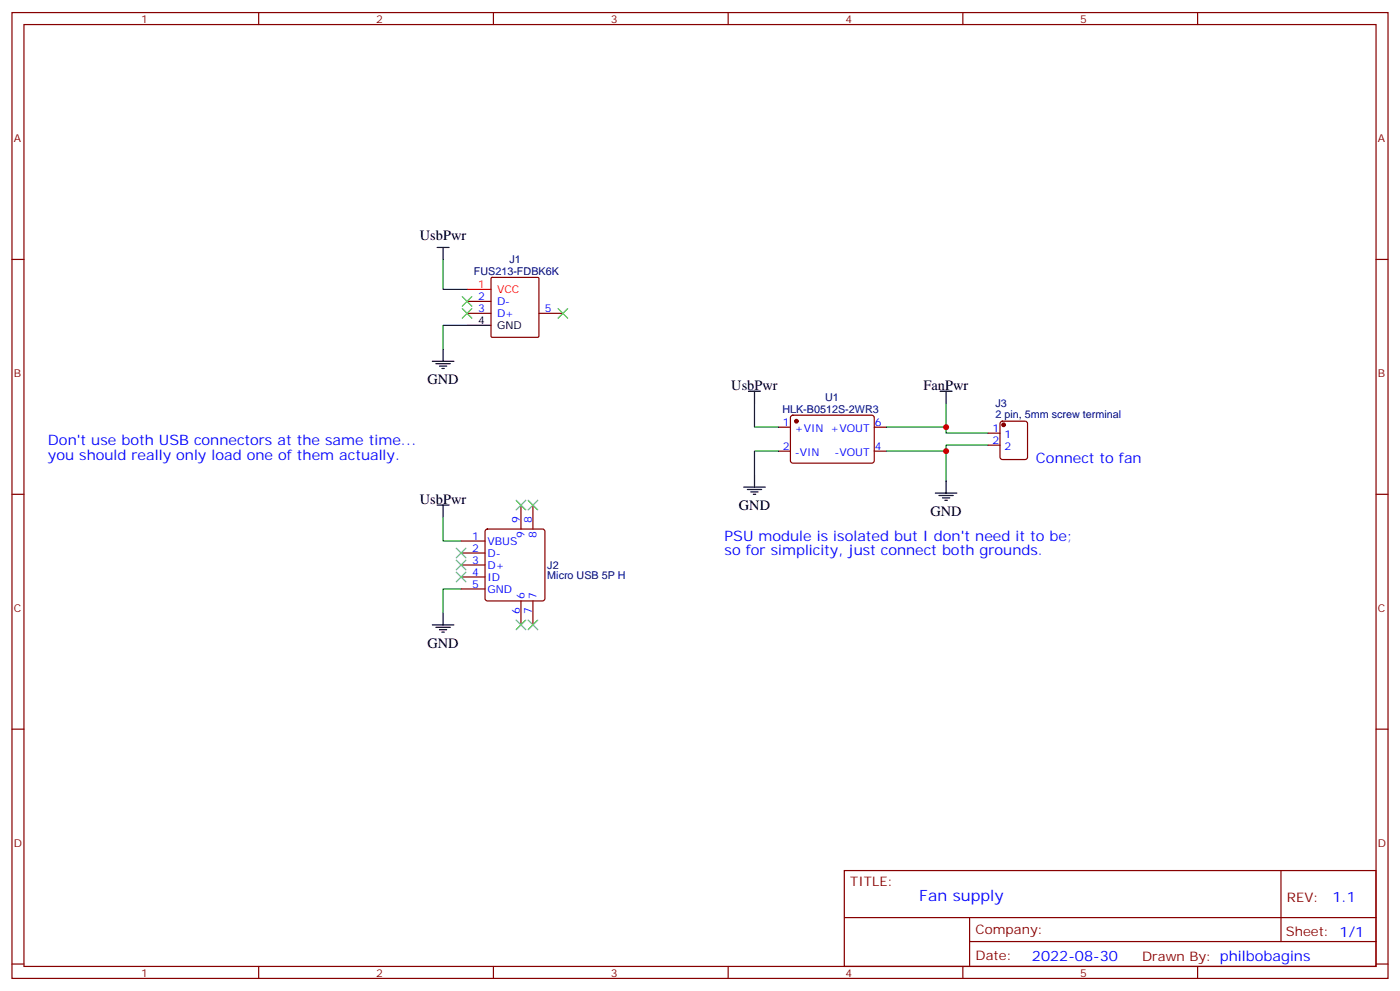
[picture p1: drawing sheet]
<svg xmlns="http://www.w3.org/2000/svg" width="412mm" height="292mm" viewBox="0 0 412 292" stroke-linecap="round" stroke-linejoin="round" font-family="sans-serif">
<g fill="none" stroke="#870000" stroke-width=".35">
<path d="M3.5 3.7h405.4v284.3h-405.4zM7.1 7.2h398.2v277.3h-398.2zM76.2 3.7v3.5M145.3 3.7v3.5M214.5 3.7v3.5M283.6 3.7v3.5M352.8 3.7v3.5M3.5 76.4h3.6M405.3 76.4h3.6M137.6 92.3h7M137.6 88.7h7M144.7 81.8l.3-.1h13.4l.3 .1v17.2l-.1 .3h-13.6l-.3-.2z"/>
<path d="M158.7 92.3h7.1M229.3 125.8h3.5M229.3 132.8h3.5M233.1 122.4l.4-.2 23.6 .1 .4 .6v13l-.7 .4h-23.5l-.5-.7v-12.7zM257.5 125.8h3.6M257.5 132.8h3.6M291 127.5h3.6M291 131.1h3.6M294.8 124.2l.5-.2h6.7l.5 .2 .2 .5v9.9l-.3 .5-.4 .2h-6.7l-.5-.2-.2-.5v-9.9zM3.5 145.5h3.6M135.8 159.3h7.1M143.1 156l.5-.2h16.2l.5 .2 .2 .5v19.7l-.2 .5-.5 .2h-16.2l-.5-.2-.2-.5v-19.7z"/>
<path d="M153.5 148.7v7.1M157 148.7v7.1M405.3 145.5h3.6M135.8 162.8h7.1M135.8 166.3h7.1M135.8 169.9h7.1M135.8 173.4h7.1M153.5 176.9v7.1M157 176.9v7.1M3.5 214.7h3.6M405.3 214.7h3.6M248.7 256.3h156.6v28.2h-156.6z"/>
<path d="M377.3 256.3v20.9M248.7 270.1h156.5M285.6 277.2h119.6M285.6 270.1v14.2M3.5 283.8h3.6M76.2 284.5v3.5M145.3 284.5v3.5M214.5 284.5v3.5M283.6 284.5v3.5M352.8 284.5v3.5M405.3 283.8h3.6"/>
</g>
<g fill="#870000" stroke="#870000" stroke-width=".35">
<circle cx="234.6" cy="124" r=".53"/>
<circle cx="295.6" cy="125.1" r=".53"/>
</g>
<path d="M130.5 76.4v8.8h7.1M137.6 95.8h-7.1v7M222.2 118.7v7.1h7.1M278.7 118.7v7.1M229.3 132.8h-7.1v7.1M261.1 125.8h17.6v1.7h12.3M278.7 132.8v8.8M291 131.1h-12.3v1.7h-17.6M130.5 152.2v7.1h5.3M135.8 173.4h-5.3v7" fill="none" stroke="#008700" stroke-width=".35"/>
<g fill="none" stroke="#000" stroke-width=".35">
<path d="M128.8 72.8h3.5M130.5 72.8v3.6M137.6 95.8h7M127.4 106.4h6.3M128.4 107.1h4.2M129.5 107.8h2.1M130.2 108.5h.7M130.5 102.8v3.6M220.5 115.2h3.5M222.2 115.2v3.5M276.9 115.2h3.6M278.7 115.2v3.5"/>
<path d="M222.2 139.9v3.5M128.8 148.7h3.5M130.5 148.7v3.5M219.1 143.4h6.3M220.1 144.1h4.3M221.2 144.8h2.1M221.9 145.5h.7M275.5 145.2h6.4M276.6 145.9h4.2M277.6 146.6h2.2M278.3 147.3h.7M278.7 141.6v3.6"/>
<path d="M127.4 184h6.3M128.4 184.7h4.2M129.5 185.4h2.1M130.2 186.1h.7M130.5 180.4v3.6"/>
</g>
<path d="M137.6 85.2h7" fill="none" stroke="#f00" stroke-width=".35"/>
<g fill="none" stroke="#3c3" stroke-width=".35">
<path d="M136.2 87.3l2.8 2.8M136.2 90.8l2.8 2.9M139 87.3l-2.8 2.8M139 90.8l-2.8 2.9M164.4 90.8l2.8 2.9M167.2 90.8l-2.8 2.9M152 147.3l2.9 2.8M154.9 147.3l-2.9 2.8M155.6 147.3l2.8 2.8M158.4 147.3l-2.8 2.8M134.4 168.5l2.8 2.8M134.4 164.9l2.8 2.8"/>
<path d="M134.4 161.4l2.8 2.8M137.2 164.9l-2.8 2.8M137.2 168.5l-2.8 2.8M137.2 161.4l-2.8 2.8M152 182.6l2.9 2.8M154.9 182.6l-2.9 2.8M155.6 182.6l2.8 2.8M158.4 182.6l-2.8 2.8"/>
</g>
<g fill="#c00">
<circle cx="278.7" cy="132.8" r=".88"/>
<circle cx="278.7" cy="125.8" r=".88"/>
</g>
<text font-size="4.6" fill="#00f" x="270.8" y="265.3">Fan supply</text>
<g font-size="4.2">
<text x="123.7" y="70.7">UsbPwr</text>
<text x="125.9" y="113.1">GND</text>
<text x="215.4" y="114.8">UsbPwr</text>
<text x="272" y="114.8">FanPwr</text>
<text x="123.7" y="148.3">UsbPwr</text>
<text x="217.7" y="150.1">GND</text>
<text x="274.1" y="151.9">GND</text>
<text x="125.9" y="190.7">GND</text>
</g>
<g font-size="4.2" fill="#00f">
<text x="14.1" y="131.1">Don't use both USB connectors at the same time...</text>
<text x="14.1" y="135.3">you should really only load one of them actually.</text>
<text x="305.2" y="136.3">Connect to fan</text>
<text x="213.4" y="159.3">PSU module is isolated but I don't need it to be;</text>
<text x="213.4" y="163.5">so for simplicity, just connect both grounds.</text>
<text x="392.5" y="265.6">1.1</text>
<text x="304" y="282.9">2022-08-30</text>
</g>
<g font-size="3.9" fill="#800">
<text x="250.5" y="260.9">TITLE:</text>
<text x="379.1" y="265.6">REV:</text>
<text x="287.4" y="275.1">Company:</text>
<text x="378.7" y="275.7">Sheet: 1/1</text>
<text x="287.4" y="282.8">Date:</text>
<text x="336.4" y="282.8">Drawn By: philbobagins</text>
</g>
<g font-size="3.2" fill="#800">
<text x="41.6" y="6.7">1</text>
<text x="110.8" y="6.7">2</text>
<text x="179.9" y="6.7">3</text>
<text x="249.1" y="6.7">4</text>
<text x="318.2" y="6.7">5</text>
<text x="4.1" y="41.8">A</text>
<text x="405.9" y="41.8">A</text>
<text x="4.1" y="110.9">B</text>
<text x="405.9" y="110.9">B</text>
<text x="4.1" y="180.1">C</text>
<text x="405.9" y="180.1">C</text>
<text x="4.1" y="249.2">D</text>
<text x="405.9" y="249.2">D</text>
<text x="41.6" y="287.5">1</text>
<text x="110.8" y="287.5">2</text>
<text x="179.9" y="287.5">3</text>
<text x="249.1" y="287.5">4</text>
<text x="318.2" y="287.5">5</text>
</g>
<g font-size="3.2" fill="#000080">
<text x="150.1" y="77.5">J1</text>
<text x="139.6" y="81.1">FUS213-FDBK6K</text>
<text x="243.1" y="118">U1</text>
<text x="293.2" y="119.8">J3</text>
<text x="230.5" y="121.6">HLK-B0512S-2WR3</text>
<text x="293.2" y="122.9">2 pin, 5mm screw terminal</text>
<text x="161.2" y="167.4">J2</text>
<text x="161.2" y="170.6">Micro USB 5P H</text>
</g>
<g font-size="3.2" fill="#00f">
<text x="140.9" y="88.4">2</text>
<text x="146.4" y="89.8">D-</text>
<text x="140.9" y="91.9">3</text>
<text x="146.4" y="93.3">D+</text>
<text x="160.5" y="91.9">5</text>
<text x="230.6" y="125.4">1</text>
<text x="257.7" y="125.4">6</text>
<text x="234.1" y="127.2">+VIN +VOUT</text>
<text x="292.4" y="127.2">1</text>
<text x="292.4" y="130.7">2</text>
<text x="295.9" y="128.9">1</text>
<text x="230.6" y="132.5">2</text>
<text x="234.1" y="134.2">-VIN</text>
<text x="245.8" y="134.2">-VOUT</text>
<text x="257.7" y="132.5">4</text>
<text x="295.9" y="132.5">2</text>
<text x="153.1" y="154" transform="rotate(-90 153.1 154)">9</text>
<text x="156.6" y="154" transform="rotate(-90 156.6 154)">8</text>
<text x="139.1" y="158.9">1</text>
<text x="143.6" y="160.3">VBUS</text>
<text x="154.5" y="158.5" transform="rotate(-90 154.5 158.5)">9</text>
<text x="158" y="158.5" transform="rotate(-90 158 158.5)">8</text>
<text x="139.1" y="162.5">2</text>
<text x="139.1" y="166">3</text>
<text x="143.6" y="163.9">D-</text>
<text x="143.6" y="167.4">D+</text>
<text x="139.1" y="169.5">4</text>
<text x="139.1" y="173">5</text>
<text x="143.6" y="170.9">ID</text>
<text x="143.6" y="174.4">GND</text>
<text x="154.5" y="176.2" transform="rotate(-90 154.5 176.2)">6</text>
<text x="158" y="176.2" transform="rotate(-90 158 176.2)">7</text>
<text x="153.1" y="180.7" transform="rotate(-90 153.1 180.7)">6</text>
<text x="156.6" y="180.7" transform="rotate(-90 156.6 180.7)">7</text>
</g>
<g font-size="3.2" fill="#f00">
<text x="140.9" y="84.8">1</text>
<text x="146.4" y="86.3">VCC</text>
</g>
<g font-size="3.2">
<text x="140.9" y="95.4">4</text>
<text x="146.4" y="96.8">GND</text>
</g>
</svg>
